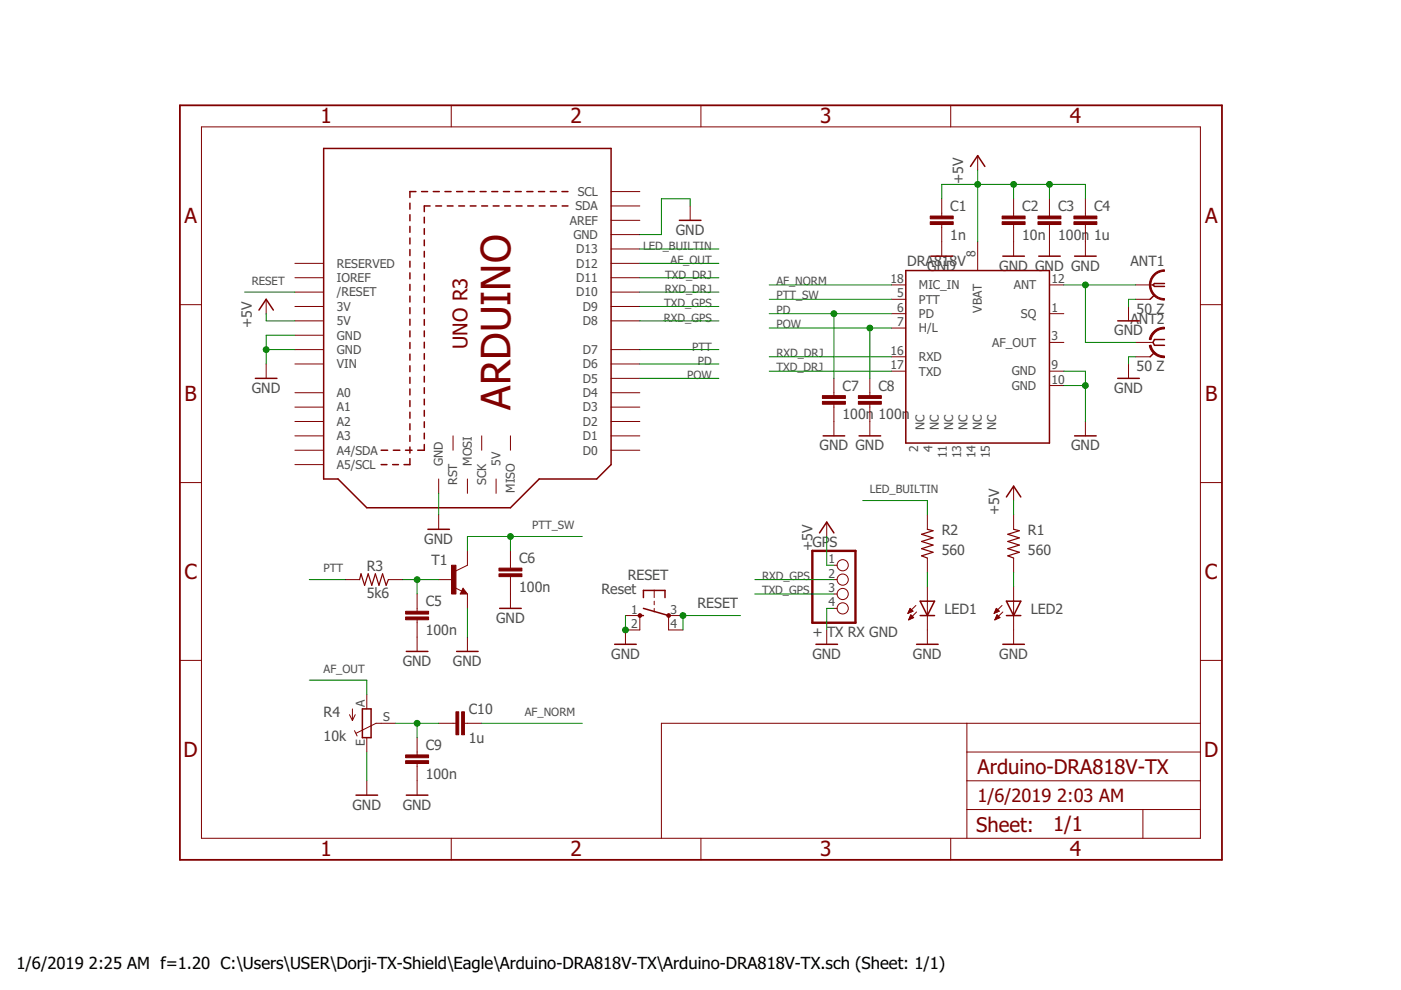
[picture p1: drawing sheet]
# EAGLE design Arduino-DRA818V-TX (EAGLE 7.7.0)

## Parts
ANT1  50 Z  LTI-SASF54GT  [LTI-SASF54GT]
ANT2  50 Z  SMA-142-0701-801/806  [J502-ND-142-0701-801/806]
C1  1n  C-EUC0805  [C0805]
C2  10n  C-EUC0805  [C0805]
C3  100n  C-EUC0805  [C0805]
C4  1u  C-EUC0805  [C0805]
C5  100n  C-EUC0805  [C0805]
C6  100n  C-EUC0805  [C0805]
C7  100n  C-EUC0805  [C0805]
C8  100n  C-EUC0805  [C0805]
C9  100n  C-EUC0805  [C0805]
C10  1u  C-EUC0805  [C0805]
DRA818V  DRA818A  [DRA818A]
GPS  + TX RX GND  PINHD-1X4  [1X04]
LED1  LED3MM  [LED3MM]
LED2  LED3MM  [LED3MM]
M1  ARDUINO_R3_ICSP  [ARDUINOR3_ICSP]
R1  560  R-US_R0805  [R0805]
R2  560  R-US_R0805  [R0805]
R3  5k6  R-US_R0805  [R0805]
R4  10k  TRIM_EU-CA6V  [CA6V]
RESET  Reset  10-XX  [B3F-10XX]
T1  MMBT3904LT1-NPN-SOT23-BEC  [SOT23-BEC]

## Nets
+5V: C1.1 C2.1 C3.1 C4.1 DRA818V.8(VBAT) GPS.1 M1.5V R1.2
AF_NORM: C10.2 DRA818V.18(MIC_IN)
AF_OUT: M1.D12 R4.A
GND: ANT1.2 ANT1.3 ANT1.4 ANT1.5 ANT2.G@1 ANT2.G@2 ANT2.G@3 ANT2.G@4 C1.2 C2.2 C3.2 C4.2 C5.2 C6.2 C7.2 C8.2 C9.2 DRA818V.9(GND) DRA818V.10(GND) GPS.4 LED1.K(C) LED2.K(C) M1.GND M1.GND@1(GND) M1.GND@2(GND) M1.GND@3(GND) R4.E RESET.1(S) RESET.2(S1) T1.E
LED_BUILTIN: M1.D13 R2.2
N$5: ANT1.1 ANT2.1 DRA818V.12(ANT)
N$7: C5.1 R3.1 T1.B
N$8: LED1.A R2.1
N$9: C9.1 C10.1 R4.S
N$41: LED2.A R1.1
PD: C7.1 DRA818V.6(PD) M1.D6
POW: C8.1 DRA818V.7(H/L) M1.D5
PTT: M1.D7 R3.2
PTT_SW: C6.1 DRA818V.5(PTT) T1.C
RESET: M1.RESET(/RESET) RESET.3(P) RESET.4(P1)
RXD_DRJ: DRA818V.16(RXD) M1.D10
RXD_GPS: GPS.2 M1.D8
TXD_DRJ: DRA818V.17(TXD) M1.D11
TXD_GPS: GPS.3 M1.D9
Unconnected: DRA818V.1(SQ) DRA818V.2(NC) DRA818V.3(AF_OUT) DRA818V.4(NC) DRA818V.11(NC) DRA818V.13(NC) DRA818V.14(NC) DRA818V.15(NC) M1.5V_ICSP(5V) M1.A0 M1.A1 M1.A2 M1.A3 M1.A4(A4/SDA) M1.A5(A5/SCL) M1.AREF M1.D0 M1.D1 M1.D2 M1.D3 M1.D4 M1.IOREF M1.MISO M1.MOSI M1.RESERVED M1.RESET_ICSP(RST) M1.SCK M1.SCL M1.SDA

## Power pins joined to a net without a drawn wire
3V: M1.3V
VIN: M1.VIN
